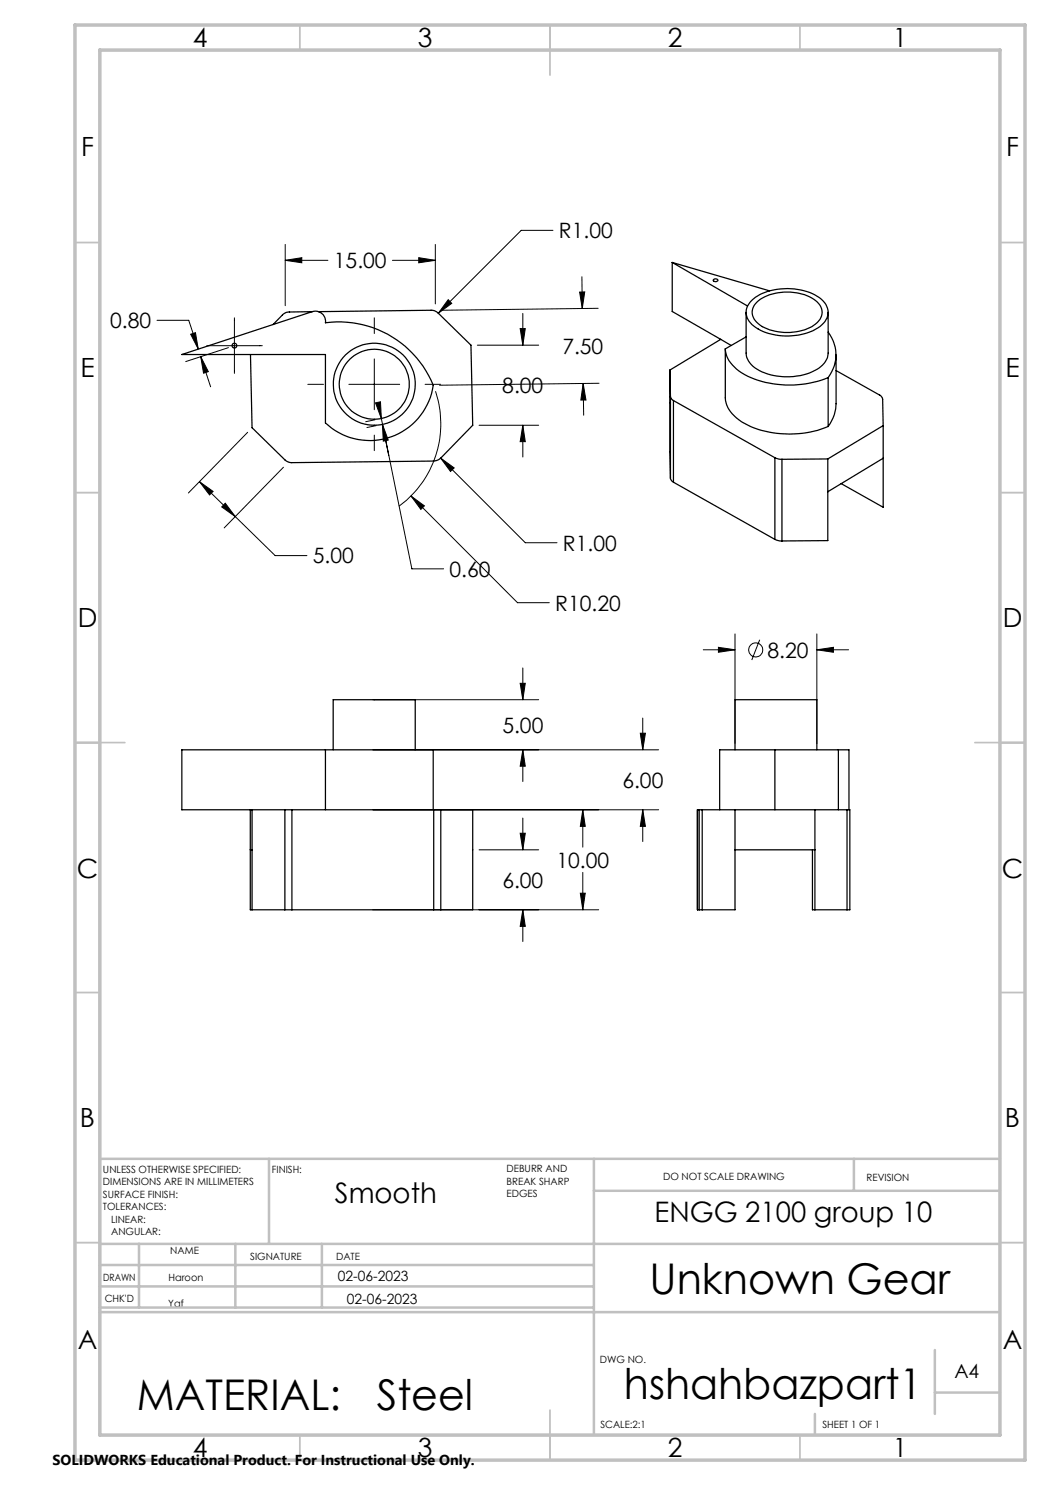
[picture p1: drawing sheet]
<svg xmlns="http://www.w3.org/2000/svg" width="210mm" height="297mm" viewBox="0 0 210 297" stroke-linecap="round" stroke-linejoin="round" font-family="sans-serif">
<g fill="none" stroke="#000" stroke-width=".25">
<path d="M134.4 52.5l19.5 5.7M134.4 52.5l15.1 8.7M134.4 52.5v9.8l9.7 5.6M142.7 55.9a.45 .45 0 0 1 .5-.1 .45 .45 0 0 1 .3 .4 .49 .49 0 0 1-.8-.2zM36.4 70.9l26-8.6a2.05 2.05 0 0 1 2.7 2.3 20.3 20.3 0 0 1 21.5 12.4 12.9 12.9 0 0 1-21.5 7.6v-13.7zM62.4 62.3l-4.5 .1a1.78 1.78 0 0 0-1.4 .6l-1.9 1.9M63.7 62.3l22.5-.2a1.91 1.91 0 0 1 1.4 .5l6.6 6.4 .3 16.1-6.3 6.5-.9 .5-28.9 .4-.9-.2-7.1-6.8-.3-14.6M134 74l.1 5.3M134 74l.1 21.6M134.1 79.3l.2 .5 .4 .3M134.1 79.3v16.3M144.1 67.9l-10.1 6.1"/>
<path d="M144.1 67.9l2.2 1.2M145.1 69.8v9.8a6.5 6.5 0 0 0 3.8 5.1 20.4 20.4 0 0 0 16.7 .6M145.1 69.8a6.8 6.8 0 0 0 4.4 5.4 20.6 20.6 0 0 0 16.1 .3M149.2 62.5v8.1a4.5 4.5 0 0 0 3.2 3.8 12.4 12.4 0 0 0 11.8-1.1 3.7 3.7 0 0 0 1.4-2.7v-8.1M149.2 67.4l-4.1 2.4M150.3 60.1a11.4 11.4 0 0 1 9.8-2.1 7.1 7.1 0 0 1 5.2 3.3 3.3 3.3 0 0 1-1.7 4.3 12.3 12.3 0 0 1-12.8-.4 3.2 3.2 0 0 1-.5-5.1zM151.4 60.4a10.2 10.2 0 0 1 10-1.2 3.8 3.8 0 0 1 3 3.6 4.9 4.9 0 0 1-4 3.3 10.4 10.4 0 0 1-8.7-1.3 2.71 2.71 0 0 1-.3-4.4zM165.6 66.4a7.4 7.4 0 0 1 0 9.1M165.6 75.5v9.8M167.2 71v9.7a7.6 7.6 0 0 1-1.6 4.6M167.2 74.1l9.1 5.2 .2 .5 .1 5.3M134.1 95.6l.2 .6 .4 .2"/>
<path d="M134.7 80.1l20.3 11.4M134.7 96.4l20.3 11.5M134.7 80.1v16.3M155 91.5l1.4 .4M155 91.5v16.4M156.4 91.9v16.3M165.6 91.8l-9.2 .1M165.6 91.8v16.3l-9.2 .1M176.6 85.1l-11 6.7M176.6 85.1v16.4l-8.4-4.8M176.6 91.6l-11 6.8M155 107.9l1.4 .3"/>
<path d="M65.1 150h21.5v12M65.1 150h-28.7v12h20.6M65.1 150v12M66.6 150v-10.1h16.4v10.1M147 150v-10.1h16.4v10.1M155 150h12.7M155 150h-11.1v12M155 150v12M167.7 150h2.1v12M167.7 150v12M50.1 162v20h6.9M50.1 170h.3"/>
<path d="M50.4 162v20M57 162h1.4M57 162v20M58.4 162v20M58.4 162h28.3M86.7 162h1.5M86.7 162v20M88.2 162h6.3v20h-6.3M88.2 162v20M139.8 162h.6M139.8 162h-.3v20h.3M139.8 162v20"/>
<path d="M140.4 162h29M140.4 162v20M147 162v20h-6.6M147 170h16M162.5 170v12h6.9M163 162v20M169.4 162h.6v20h-.6M169.4 162v20M57 182h1.4M58.4 182h28.3M86.7 182h1.5M139.8 182h.6"/>
<circle cx="46.9" cy="69.1" r=".48"/>
<circle cx="74.9" cy="76.8" r="7"/>
<circle cx="74.9" cy="76.9" r="8.2"/>
</g>
<g fill="none" stroke="#000" stroke-width=".2">
<path d="M57 52.1l3.4-.6v1.1zM57 48.9v12.2M57 52.1h8.6M78.5 52.1h8.6M83.7 51.5l3.4 .6-3.4 .5zM87.1 48.9v11.9M89.6 59.9l.7 .8-2.6 1.9zM110.6 46.1h-6.4l-16.5 16.5M115.9 58.4h1l-.4 3.3zM116.4 55.3l.1 6.4M31.4 64.1h6.3l2 5.7M38.1 66.8l1-.3 .6 3.3z"/>
<path d="M40.1 71.3l1.6 3-1 .3zM40.1 71.3l2 6.1M41.3 69.1h11.2M45.7 69.5l-8.6 2.8M46.9 63.6v11.1M61.6 76.9h3.1M69.8 76.9h10.1M74.9 63.6v3.1M74.9 71.8v10.1M85 76.9h3.1M87.1 78.2a20.4 20.4 0 0 1-7.3 23M95.5 69h12.2"/>
<path d="M104 65.7h1.1l-.5 3.3zM104.6 62.7v6.3M116.6 76.7l.6 3.3h-1zM116.6 76.7l.1 6.3M119.6 61.7l-31.3 .4M119.8 76.7l-31.9 .3M39.9 96.3l2.7 2-.7 .7zM39.9 96.3l7.2 7M49.5 86.5l-11.8 12.1M56.7 93.4l-11.9 12.2M74.9 87v3.1M75 84l-1.9 .3"/>
<path d="M75.1 80.6l1-.2 .2 3.3zM75.2 85.1l-1.8 .4M76.3 83.7l6.1 30.1h6.3M76.5 84.9l1.1 3.1-.9 .2zM76.5 84.9l1.3 6.2M82.2 99.2l2.7 2-.7 .7zM82.2 99.2l21.3 21.3h6.4M88.1 91.6l2.7 2-.7 .7zM88.1 91.6l17 16.9h6.3M95.8 85.1h11.9M104.6 85.1l.5 3.2h-1.1zM104.6 85.1v6.3"/>
<path d="M45 100.6l2.1 2.7-2.8-1.9zM47.1 103.3l7.9 7.8h6.4M74.6 139.9h33.1M104 136.7h1.1l-.5 3.2zM104.6 133.6v6.3M140.7 130h6.3M143.7 129.5l3.3 .5-3.3 .5zM147 126.8v21.9M151.9 127.9l-1.5 4.1M163.4 130l3.3-.5v1zM163.4 126.8v21.9M163.4 130h6.3"/>
<path d="M74.6 150h57.1M104.6 150l.5 3.2h-1.1zM104.6 150v6.3M128.1 146.6h1l-.5 3.4zM128.6 143.6v6.4M74.6 162h57.1M95.8 170h11.9M104 166.6h1.1l-.5 3.4zM104.6 163.6v6.4M116.1 178.6h1l-.5 3.4zM116.6 162l.5 3.3h-1zM116.6 162v7.4"/>
<path d="M116.6 174.5v7.5M128.6 162l.5 3.3h-1zM128.6 162v6.3M74.6 182h45.1M104.6 182l.5 3.3h-1.1zM104.6 182v6.3"/>
<circle cx="151.1" cy="130" r="1.41"/>
</g>
<g fill="none" stroke="#c0c0c0" stroke-width=".35">
<path d="M60 5v5M110 5v10M160 5v5M15 48.5h5M200 48.5h5M15 98.5h5M200 98.5h5M15 148.5h10M195 148.5h10M15 198.5h5M200 198.5h5M15 248.5h5"/>
<path d="M200 248.5h5M60 287v5M110 282v10M160 287v5"/>
</g>
<g fill="none" stroke="#c0c0c0" stroke-width=".5">
<path d="M53.8 231.8v17M118.8 231.8v55.2M118.8 238.2h81.2M170.8 231.8v6.4M200 231.8h-180v55.2M20 248.8h180M20 257.3h98.8M20 253h98.8M27.8 248.8v12.7M47.1 248.8v12.7M64.4 248.8v12.7M20 261.5h98.8"/>
<path d="M20 262.4h180M187 270v12.8M187 278.5h13M163 282.8v4.2"/>
</g>
<path d="M15 5h190v287h-190zM20 10h180v277h-180z" fill="none" stroke="#c0c0c0" stroke-width=".7"/>
<path d="M104.6 182l.5 3.3h-1.1zM104 166.6h1.1l-.5 3.4zM116.6 162l.5 3.3h-1zM116.1 178.6h1l-.5 3.4zM128.1 146.6h1l-.5 3.4zM128.6 162l.5 3.3h-1zM104 136.7h1.1l-.5 3.2zM104.6 150l.5 3.2h-1.1zM143.7 129.5l3.3 .5-3.3 .5zM163.4 130l3.3-.5v1zM39.9 96.3l2.7 2-.7 .7zM45 100.6l2.1 2.7-2.8-1.9zM104.6 85.1l.5 3.2h-1.1zM104 65.7h1.1l-.5 3.3zM83.7 51.5l3.4 .6-3.4 .5zM57 52.1l3.4-.6v1.1zM82.2 99.2l2 2.7 .7-.7zM116.6 76.7l.6 3.3h-1zM115.9 58.4h1l-.4 3.3zM76.5 84.9l1.1 3.1-.9 .2zM75.1 80.6l1-.2 .2 3.3zM40.1 71.3l1.6 3-1 .3zM38.1 66.8l1-.3 .6 3.3zM88.1 91.6l2 2.7 .7-.7zM89.6 59.9l-1.9 2.7 2.6-1.9z" fill="#000"/>
<g font-size="8.5">
<text x="129.9" y="258.8">Unknown Gear</text>
<text x="27.4" y="281.9">MATERIAL:</text>
<text x="75.4" y="281.9">Steel</text>
<text x="124.8" y="279.7">hshahbazpart1</text>
</g>
<g font-size="5.6">
<text x="67" y="240.7">Smooth</text>
<text x="130.9" y="244.3">ENGG 2100 group 10</text>
</g>
<g font-size="5.3">
<text x="38.5" y="9.5">4</text>
<text x="83.5" y="9.5">3</text>
<text x="133.6" y="9.5">2</text>
<text x="178.6" y="9.5">1</text>
<text x="16.2" y="31.2">F</text>
<text x="201.2" y="31.2">F</text>
<text x="16.1" y="75.5">E</text>
<text x="201.1" y="75.5">E</text>
<text x="15.5" y="125.5">D</text>
<text x="200.5" y="125.5">D</text>
<text x="15.4" y="175.5">C</text>
<text x="200.4" y="175.5">C</text>
<text x="16" y="225.5">B</text>
<text x="201" y="225.5">B</text>
<text x="15.5" y="269.7">A</text>
<text x="200.5" y="269.7">A</text>
<text x="38.5" y="291.5">4</text>
<text x="83.5" y="291.5">3</text>
<text x="133.6" y="291.5">2</text>
<text x="178.6" y="291.5">1</text>
</g>
<g font-size="4.2">
<text x="111.8" y="47.6">R1.00</text>
<text x="66.8" y="53.6">15.00</text>
<text x="22" y="65.6">0.80</text>
<text x="112.5" y="70.8">7.50</text>
<text x="100.5" y="78.6">8.00</text>
<text x="62.6" y="112.7">5.00</text>
<text x="112.6" y="110.1">R1.00</text>
<text x="89.9" y="115.3">0.60</text>
<text x="111.1" y="122.1">R10.20</text>
<text x="153.5" y="131.5">8.20</text>
<text x="100.5" y="146.5">5.00</text>
<text x="124.5" y="157.5">6.00</text>
<text x="111.3" y="173.5">10.00</text>
<text x="100.5" y="177.5">6.00</text>
</g>
<text font-size="3.9" x="190.9" y="275.5">A4</text>
<text font-size="2.9" x="10.5" y="292.9">SOLIDWORKS Educational Product. For Instructional Use Only.</text>
<g font-size="2.8">
<text x="67.5" y="256.1">02-06-2023</text>
<text x="69.4" y="260.9">02-06-2023</text>
</g>
<g font-size="2">
<text x="20.6" y="234.6">UNLESS OTHERWISE SPECIFIED:</text>
<text x="20.6" y="237.1">DIMENSIONS ARE IN MILLIMETERS</text>
<text x="20.6" y="239.6">SURFACE FINISH:</text>
<text x="54.4" y="234.6">FINISH:</text>
<text x="101.3" y="234.5">DEBURR AND</text>
<text x="101.3" y="237">BREAK SHARP</text>
<text x="101.3" y="239.5">EDGES</text>
<text x="132.6" y="236">DO NOT SCALE DRAWING</text>
<text x="173.3" y="236.2">REVISION</text>
<text x="20.6" y="242.1">TOLERANCES:</text>
<text x="22.2" y="244.6">LINEAR:</text>
<text x="22.2" y="247.1">ANGULAR:</text>
<text x="34" y="250.8">NAME</text>
<text x="50" y="251.9">SIGNATURE</text>
<text x="67.2" y="251.9">DATE</text>
<text x="20.6" y="256.1">DRAWN</text>
<text x="33.7" y="256.1">Haroon</text>
<text x="20.9" y="260.3">CHK'D</text>
<text x="33.7" y="261.3">Yaf</text>
<text x="120" y="272.5">DWG NO.</text>
<text x="120.1" y="285.6">SCALE:2:1</text>
<text x="164.5" y="285.6">SHEET 1 OF 1</text>
</g>
</svg>
